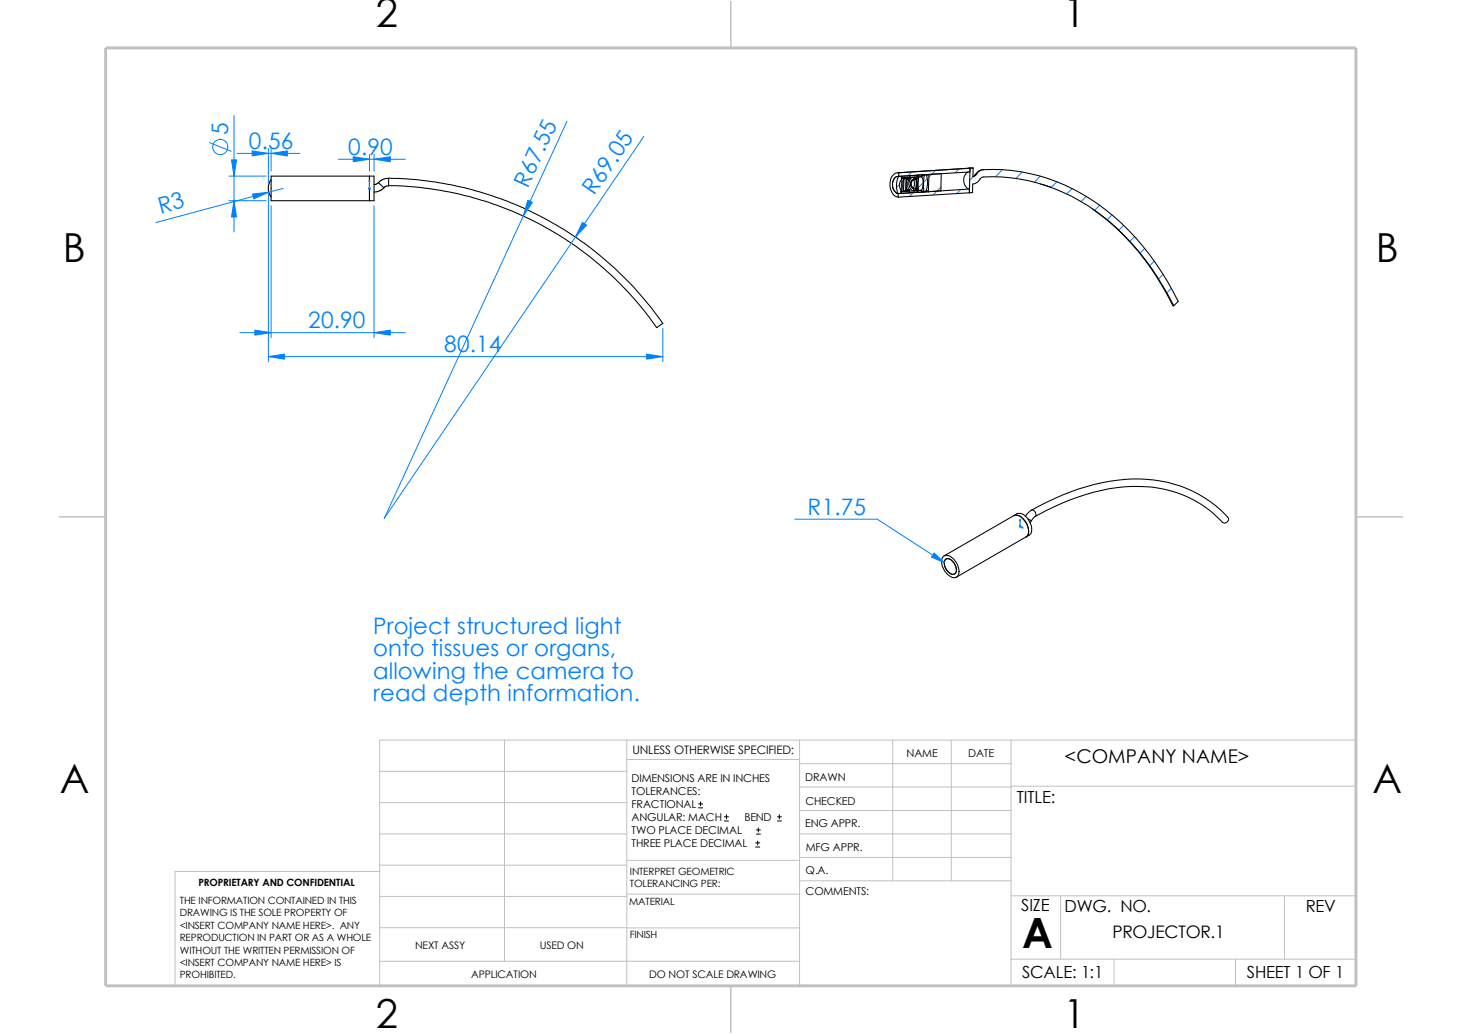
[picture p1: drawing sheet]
<svg xmlns="http://www.w3.org/2000/svg" width="297mm" height="210mm" viewBox="0 0 297 210" stroke-linecap="round" stroke-linejoin="round" font-family="sans-serif">
<g fill="none" stroke="#c0c0c0" stroke-width=".2">
<path d="M77.1 156.7h50.2M102.5 150.3v44.9M127.3 154.3h35.1M127.3 150.3v49.9M162.4 155.1h43M162.4 150.3v49.9M162.4 159.9h43M181.4 150.3v28.6M193.3 150.3v28.6M205.4 150.3v49.9M205.4 159.7h70.1M77.1 177h-41.5v23.2h239.9v-49.9h-198.4v49.9"/>
<path d="M77.1 163h50.2M77.1 175.7h50.2M77.1 169.4h50.2M127.3 174.8h35.1M162.4 174.2h43M162.4 178.9h43M162.4 169.4h43M162.4 164.6h43M77.1 182.1h50.2M77.1 195.2h85.3M77.1 188.4h50.2M127.3 188.5h35.1"/>
<path d="M127.3 181.6h35.1M205.4 194.8h70.1M205.4 181.9h70.1M215.5 181.9v12.9M226.3 194.8v5.4M251 194.8v5.4M260.9 181.9v12.9"/>
</g>
<path d="M148.5 .2v9.5M11.9 105h9.6M275.5 105h9.5M148.5 200.2v9.6" fill="none" stroke="#c0c0c0" stroke-width=".3"/>
<path d="M21.5 9.7h254v190.5h-254z" fill="none" stroke="#c0c0c0" stroke-width=".59"/>
<g fill="none" stroke="#000" stroke-width=".21">
<path d="M55.1 36.5l-.4 .8-.2 .9 .1 .9 .5 .9M55.1 35.8h20.9v5h-20.9zM75.1 35.8v5zM76.9 37.1l-.5 .3-.4 .1M76.9 37.1l1.1 1 .4-.3h.5M78 38.1l-.9 .7-1.1 .2M79 36.2v1.4a67.6 67.6 0 0 1 54.4 28.9M79 36.2l-1.4 .3-.7 .6M79 36.2a69.1 69.1 0 0 1 55.7 29.5l-1.3 .8M182.5 39.3v.7M182.6 35.8a4.1 4.1 0 0 0-.1 3.5M182.6 35.8a1.73 1.73 0 0 0-1.1 2.6 1.5 1.5 0 0 0 1 .9"/>
<path d="M182.6 35.8v-.7a1.93 1.93 0 0 0-1.8 2.2 2.42 2.42 0 0 0 1.7 2.7M182.6 35.8h.5M183 38.8l.2 .1M183 39.3h-.5M183.1 35.8v.7a1.76 1.76 0 0 0-.1 2.1v.7M183.2 38.9h.4M183.3 36.2h-.2M183.3 36.2l-.1 2.7M183.3 36.2h-.2l1.5-.1v.3a3 3 0 0 0-.1 2M183.5 38.8h.1M183.6 38.8v.1M183.6 36.2h.5"/>
<path d="M183.6 36.1a4.7 4.7 0 0 0 0 2.8M183.6 36.1v2.7M183.6 36.1l-.3 .1M184 38.8h-.4M184 38.5l.3 .1M184.1 36.2l-.1 2.6M184.1 36.2l.2 .2M184.1 36.2h.1M184.3 38.8h.2M184.3 38.7v.2h-.7M184.3 38.6l-.3 .2M184.3 38.7h.2"/>
<path d="M184.3 38.6v.1M184.3 36.4h-.2M184.4 36.3l-.1 .1M184.4 36.3a3.4 3.4 0 0 0-.1 2.4M184.4 36.2h.2l-.2 .1M184.4 36.1v.2M184.5 38.8l-1.5 .1h.2M184.5 38.4v.4M184.5 38.5h.3M184.5 38.4l.3 .1M184.7 39.2l-1.7 .1M184.8 38.5l-.1 .7"/>
<path d="M184.8 35.7v.6l-.1 .1M184.8 35.7l-1.7 .1M184.8 36h.9v.6M185.4 36a1.58 1.58 0 0 0 .2 2.8M185.6 38.8h-.9v.4M185.6 38.3v.5M185.6 36.4a1.01 1.01 0 0 0-.6 1 1.01 1.01 0 0 0 .6 .9M185.6 38.6l.4 .1M185.6 38.2v.6l.8-.1h-.3M185.6 38.4h.4M185.7 36.6a.86 .86 0 0 0-.6 .8 .86 .86 0 0 0 .5 .8M185.7 36.4a.98 .98 0 0 0-.7 .9 .98 .98 0 0 0 .4 .9l.2 .1"/>
<path d="M185.7 36.4h.4v.4l-.1 1.6M185.7 36.6l.1 1-.2 .6M185.7 36.4h.1M185.8 36h-.1M185.9 38.4h.1M186 36.3l-.1 .1M186 38.2h.1M186 38.4v.3M186 38.4h.1h-.1M186.1 36.3l-.3 .1M186.1 36.4h.1M186.1 35.9h.1v.4h-.1z"/>
<path d="M186.1 38.2v.5h-.1M186.2 36.2h.4M186.2 36.2v.2M186.2 36.4l-.1 1.8M186.4 39.1h.1M186.4 39.1l-1.7 .1M186.4 35.9l-.7 .1v.4M186.4 35.6v.6h-.2M186.4 35.6l-1.6 .1M186.5 38.7v.4M186.5 38.4h-.4M186.5 38.4h-.1v.7"/>
<path d="M186.5 38.4v.7M186.6 35.6l-.2 1.7 .1 1.1M186.6 35.6h-.2M187.2 38.7l.5 .2M187.2 39l-.7 .1M187.2 38.7h-.7M187.2 38.7v.3M187.3 35.9a3.4 3.4 0 0 1-.1 2.8M187.3 35.9h-.7l-.1 2.8M187.3 35.5v.4M187.3 35.5l-.7 .1M187.3 35.5h.5"/>
<path d="M187.5 35.6h-.2M187.7 38.9h-.5M187.7 38.9v.1M187.7 39h-.5M187.8 35.5l-.2 1.3 .1 2.2M187.8 35.5h-.5M188 38.9h.6M188 38.9l-.3 .1M188.1 35.5a4.6 4.6 0 0 1-.1 3.4M188.1 35.5l3.1-.2-.1 3.5-2.5 .1M188.1 35.5h-.3M188.1 35.5l.6-.1-.1 3.5"/>
<path d="M188.2 38.7l.4 .2M188.4 35.6h-.2M188.6 38.9h-.6M188.6 38.9h.1M196.7 34.9a1.98 1.98 0 0 0 .2 3.5M196.8 34.2h.3M196.9 39.2l.7-.1v-1.7a2.99 2.99 0 0 0 1.8-1.3l.1-.1a36.1 36.1 0 0 1 26.2 9.3 54 54 0 0 1 12.8 16.8M196.9 39.2l-14.4 .8M196.9 38.4l-14.4 .9M196.9 38.4v.8M197.1 34.2l-.2 5M197.1 34.2l-.1 .7-14.4 .9"/>
<path d="M197.7 34.1l-15.3 1M197.7 34.1v1.8M197.7 34.1l-.6 .1M198.1 35.5l-.4 .4M198.3 35.4l-.2 .3-.4 .2M198.3 35.4l-.2 .1M199.9 34.5a38.1 38.1 0 0 1 28 10.9 55 55 0 0 1 11.5 15.8l-.9 .9M199.9 34.5h-.4a2.09 2.09 0 0 0-1.4 1M199.9 34.5a1.96 1.96 0 0 0-1.6 .9M211.5 37.4l2 .7M222 42.5a52.4 52.4 0 0 1 16.3 19.6h.2M191.7 113a1.61 1.61 0 0 1 2.1 .6 3.4 3.4 0 0 1 .9 3.2 1.08 1.08 0 0 1-1.9 .1 3.3 3.3 0 0 1-1.3-3.7z"/>
<path d="M191.9 113.8a.96 .96 0 0 1 1.7 .3 1.9 1.9 0 0 1 .4 2.4 1.47 1.47 0 0 1-1.9-1.1l-.3-1.1zM192.3 115.8l-.2-.4a1.78 1.78 0 0 1 0-1.8 1.06 1.06 0 0 1 1.5 .5 1.9 1.9 0 0 1 .4 2.4 1.16 1.16 0 0 1-1.6-.7M206 104.7a1.94 1.94 0 0 1 2.2 1.1 2.51 2.51 0 0 1 .3 3.3h-.1M206 104.7a1.79 1.79 0 0 1 2.7 .6 3.1 3.1 0 0 1 .7 3.1l-1 .7M206 104.7l-14.2 8.2M206 104.7a2.1 2.1 0 0 1 2.4 1.3 2.46 2.46 0 0 1 .2 3l-.2 .1M208.4 109.1l-14.1 8.1M208.8 105.4l.7 .3M209.5 105.7l-.2 .5M209.6 103.6l-.9 .7-.4 .6M209.6 103.6a44.6 44.6 0 0 1 21.9-6.3 24.4 24.4 0 0 1 18.1 7.9 .81 .81 0 0 1-.6 1 .81 .81 0 0 1-1-.5 23.7 23.7 0 0 0-19.7-6.8 46.2 46.2 0 0 0-18 6M209.6 103.6a.87 .87 0 0 1 .7 1.3"/>
<path d="M210.3 104.9l-.8 .8"/>
</g>
<g fill="#00f" stroke="#00f" stroke-width=".2">
<path d="M75.1 36.6v.3h-.1z"/>
<path d="M207.6 107l.2 .2h-.3z"/>
<path d="M207.2 105.5l.1 .3h-.2z"/>
</g>
<path d="M74.9 38.3h.3M74.9 38.1l.3 .3M75.1 38.3h.1M75.1 36.6v1.8M75.2 38.1l-.3 .3M207.1 106.9h.3M207.1 106.8l.3 .3M207.2 106.9l.6 .3M207.2 105.5v1.6M207.3 106.8l-.2 .3" fill="none" stroke="#00f" stroke-width=".2"/>
<g fill="none" stroke="#0080ff" stroke-width=".2">
<path d="M42.5 29l4.5 1.7M46.5 35.8h7.6M47.5 23.5v23.6M48.2 31.2h12.7M54.5 30.1v7.2M54.5 39.3v34.1M55.1 30.1v4.7M57.5 38.3l-25.8 6.9M68.7 32.3h13.6M75.1 31.4v3.4M76 31.4v3.4M115.2 24.6l-37.1 80.7 52.7-77.6"/>
<path d="M182.8 37.4l-.7 .7M183.5 36.7l-.3 .3M185.3 34.9l-1.7 1.6M185.9 38.7l-1.2 1.2M186.1 38.5l-.1 .2M186.5 38.2l-.3 .2M187.5 37.1l-1 1M188.4 36.3l-.8 .7M190 34.6l-1.3 1.4M191.2 38l-1.7 1.6M194.9 34.3l-.8 .8M195.1 38.5l-.7 .8"/>
<path d="M197.8 35.9l-.8 .8M203.7 34.5l-1.5 1.4M207.7 34.9l-1.3 1.3M211.3 35.8l-1.2 1.2M214.7 36.9l-1.2 1.2M217.8 38.3l-1.1 1.1M220.7 39.9l-1.1 1M46.5 40.8h7.6M55.1 41.8v26.8M76 41.8v26.8M223.4 41.7l-1 1M225.9 43.6l-1 1.1"/>
<path d="M228.3 45.8l-1 .9M230.5 48l-1 1M232.5 50.5l-.9 .9M234.5 53l-.9 1M236.3 55.7l-.9 .9M238 58.5l-.9 1M48.7 67.6h33.6M54.5 72.4h80.2M134.7 66.7v6.7M161.5 105.5h16.7l13.6 8.8"/>
<circle cx="44.7" cy="29.8" r="1.56"/>
</g>
<g fill="#0080ff" stroke="#0080ff" stroke-width=".2">
<path d="M51.8 67.1l3.3 .5-3.3 .5z"/>
<path d="M131.4 71.9l3.3 .5-3.3 .5z"/>
<path d="M54.5 72.4l3.3-.5v1z"/>
<path d="M55.1 31.2l3.3-.6v1.1z"/>
<path d="M118.3 45.2l.9 .5-2.3 2.5z"/>
<path d="M47 32.5h1l-.5 3.3z"/>
<path d="M76 67.6l3.3-.5v1z"/>
<path d="M47.5 40.8l.5 3.3h-1z"/>
<path d="M71.8 31.8l3.3 .5-3.3 .6z"/>
<path d="M51.3 39.4l3.3-.4-3 1.4z"/>
<path d="M76 32.3l3.3-.5v1.1z"/>
<path d="M51.2 30.6l3.3 .6-3.3 .5z"/>
<path d="M107.2 40.7l1 .4-1.9 2.8z"/>
<path d="M189.8 112.3l2 2-2.6-1.1z"/>
</g>
<g fill="none" stroke="#000" stroke-width=".2">
<path d="M141.9 164.1h.8M141.9 163.3h.8M142.3 162.9v.8M147.2 166.8h.8M147.2 165.9h.8M147.6 165.5v.8M153.5 172h.8M153.5 171.2h.8M153.7 169.4h.8M153.7 168.6h.8M153.9 170.8v.8M154.1 168.1v.9"/>
<path d="M157.9 166.8h.8M157.9 165.9h.8M158.3 165.5v.8"/>
</g>
<text font-size="8.5" x="207.6" y="192.5">A</text>
<g font-size="8.1">
<text x="76.4" y="5.5">2</text>
<text x="216.1" y="5.5">1</text>
<text x="12.8" y="53.2">B</text>
<text x="279.5" y="53.2">B</text>
<text x="12.1" y="161.1">A</text>
<text x="278.8" y="161.1">A</text>
<text x="76.4" y="208.7">2</text>
<text x="216.1" y="208.7">1</text>
</g>
<g font-size="4.6" fill="#0080ff">
<text x="46.4" y="27.3" transform="rotate(-90 46.4 27.3)">5</text>
<text x="50.6" y="30.2">0.56</text>
<text x="70.7" y="31.4">0.90</text>
<text x="107.2" y="38.3" transform="rotate(-65 107.2 38.3)">R67.5</text>
<text x="120.7" y="39.8" transform="rotate(-56 120.7 39.8)">R69.05</text>
<text x="32.6" y="43.4" transform="rotate(-15 32.6 43.4)">R3</text>
<text x="62.6" y="66.6">20.90</text>
<text x="90.3" y="71.5">80.14</text>
<text x="164.1" y="104.5">R1.75</text>
<text x="75.8" y="128.8">Project structured light</text>
<text x="75.8" y="133.3">onto tissues or organs,</text>
<text x="75.8" y="137.8">allowing the camera to</text>
<text x="75.8" y="142.4">read depth information.</text>
</g>
<text font-size="3.9" x="216.3" y="154.9">&lt;COMPANY NAME&gt;</text>
<text font-size="3.5" x="226" y="190.6">PROJECTOR.1</text>
<g font-size="3.4">
<text x="206.6" y="163.1">TITLE:</text>
<text x="207.5" y="185.1">SIZE</text>
<text x="216.3" y="185.2">DWG. NO.</text>
<text x="265.3" y="185.3">REV</text>
<text x="207.6" y="198.7">SCALE: 1:1</text>
<text x="253.3" y="198.7">SHEET 1 OF 1</text>
</g>
<text font-size="2.4" x="128.5" y="153.2">UNLESS OTHERWISE SPECIFIED:</text>
<g font-size="2.2">
<text x="184.2" y="153.7">NAME</text>
<text x="196.7" y="153.8">DATE</text>
<text x="128.3" y="158.8">DIMENSIONS ARE IN INCHES</text>
<text x="128.3" y="161.5">TOLERANCES:</text>
<text x="163.6" y="158.5">DRAWN</text>
<text x="128.3" y="164.2">FRACTIONAL</text>
<text x="128.3" y="166.8">ANGULAR: MACH</text>
<text x="151.2" y="166.8">BEND</text>
<text x="163.6" y="163.4">CHECKED</text>
<text x="128.3" y="172.1">THREE PLACE DECIMAL</text>
<text x="128.3" y="169.5">TWO PLACE DECIMAL</text>
<text x="163.6" y="168">ENG APPR.</text>
<text x="163.7" y="172.8">MFG APPR.</text>
<text x="163.7" y="177.5">Q.A.</text>
<text x="163.7" y="181.7">COMMENTS:</text>
</g>
<g font-size="2.1">
<text x="84.3" y="192.8">NEXT ASSY</text>
<text x="109.6" y="192.7">USED ON</text>
<text x="95.7" y="198.6">APPLICATION</text>
<text x="131.9" y="198.7">DO NOT SCALE DRAWING</text>
</g>
<g font-size="2">
<text x="128" y="177.6">INTERPRET GEOMETRIC</text>
<text x="36.5" y="183.6">THE INFORMATION CONTAINED IN THIS</text>
<text x="40.3" y="180">PROPRIETARY AND CONFIDENTIAL</text>
<text x="127.8" y="183.7">MATERIAL</text>
<text x="128" y="180.2">TOLERANCING PER:</text>
<text x="36.5" y="186.1">DRAWING IS THE SOLE PROPERTY OF</text>
<text x="36.5" y="188.6">&lt;INSERT COMPANY NAME HERE&gt;. ANY</text>
<text x="36.5" y="191.1">REPRODUCTION IN PART OR AS A WHOLE</text>
<text x="127.9" y="190.5">FINISH</text>
<text x="36.5" y="193.7">WITHOUT THE WRITTEN PERMISSION OF</text>
<text x="36.5" y="196.2">&lt;INSERT COMPANY NAME HERE&gt; IS</text>
<text x="36.5" y="198.7">PROHIBITED.</text>
</g>
</svg>
